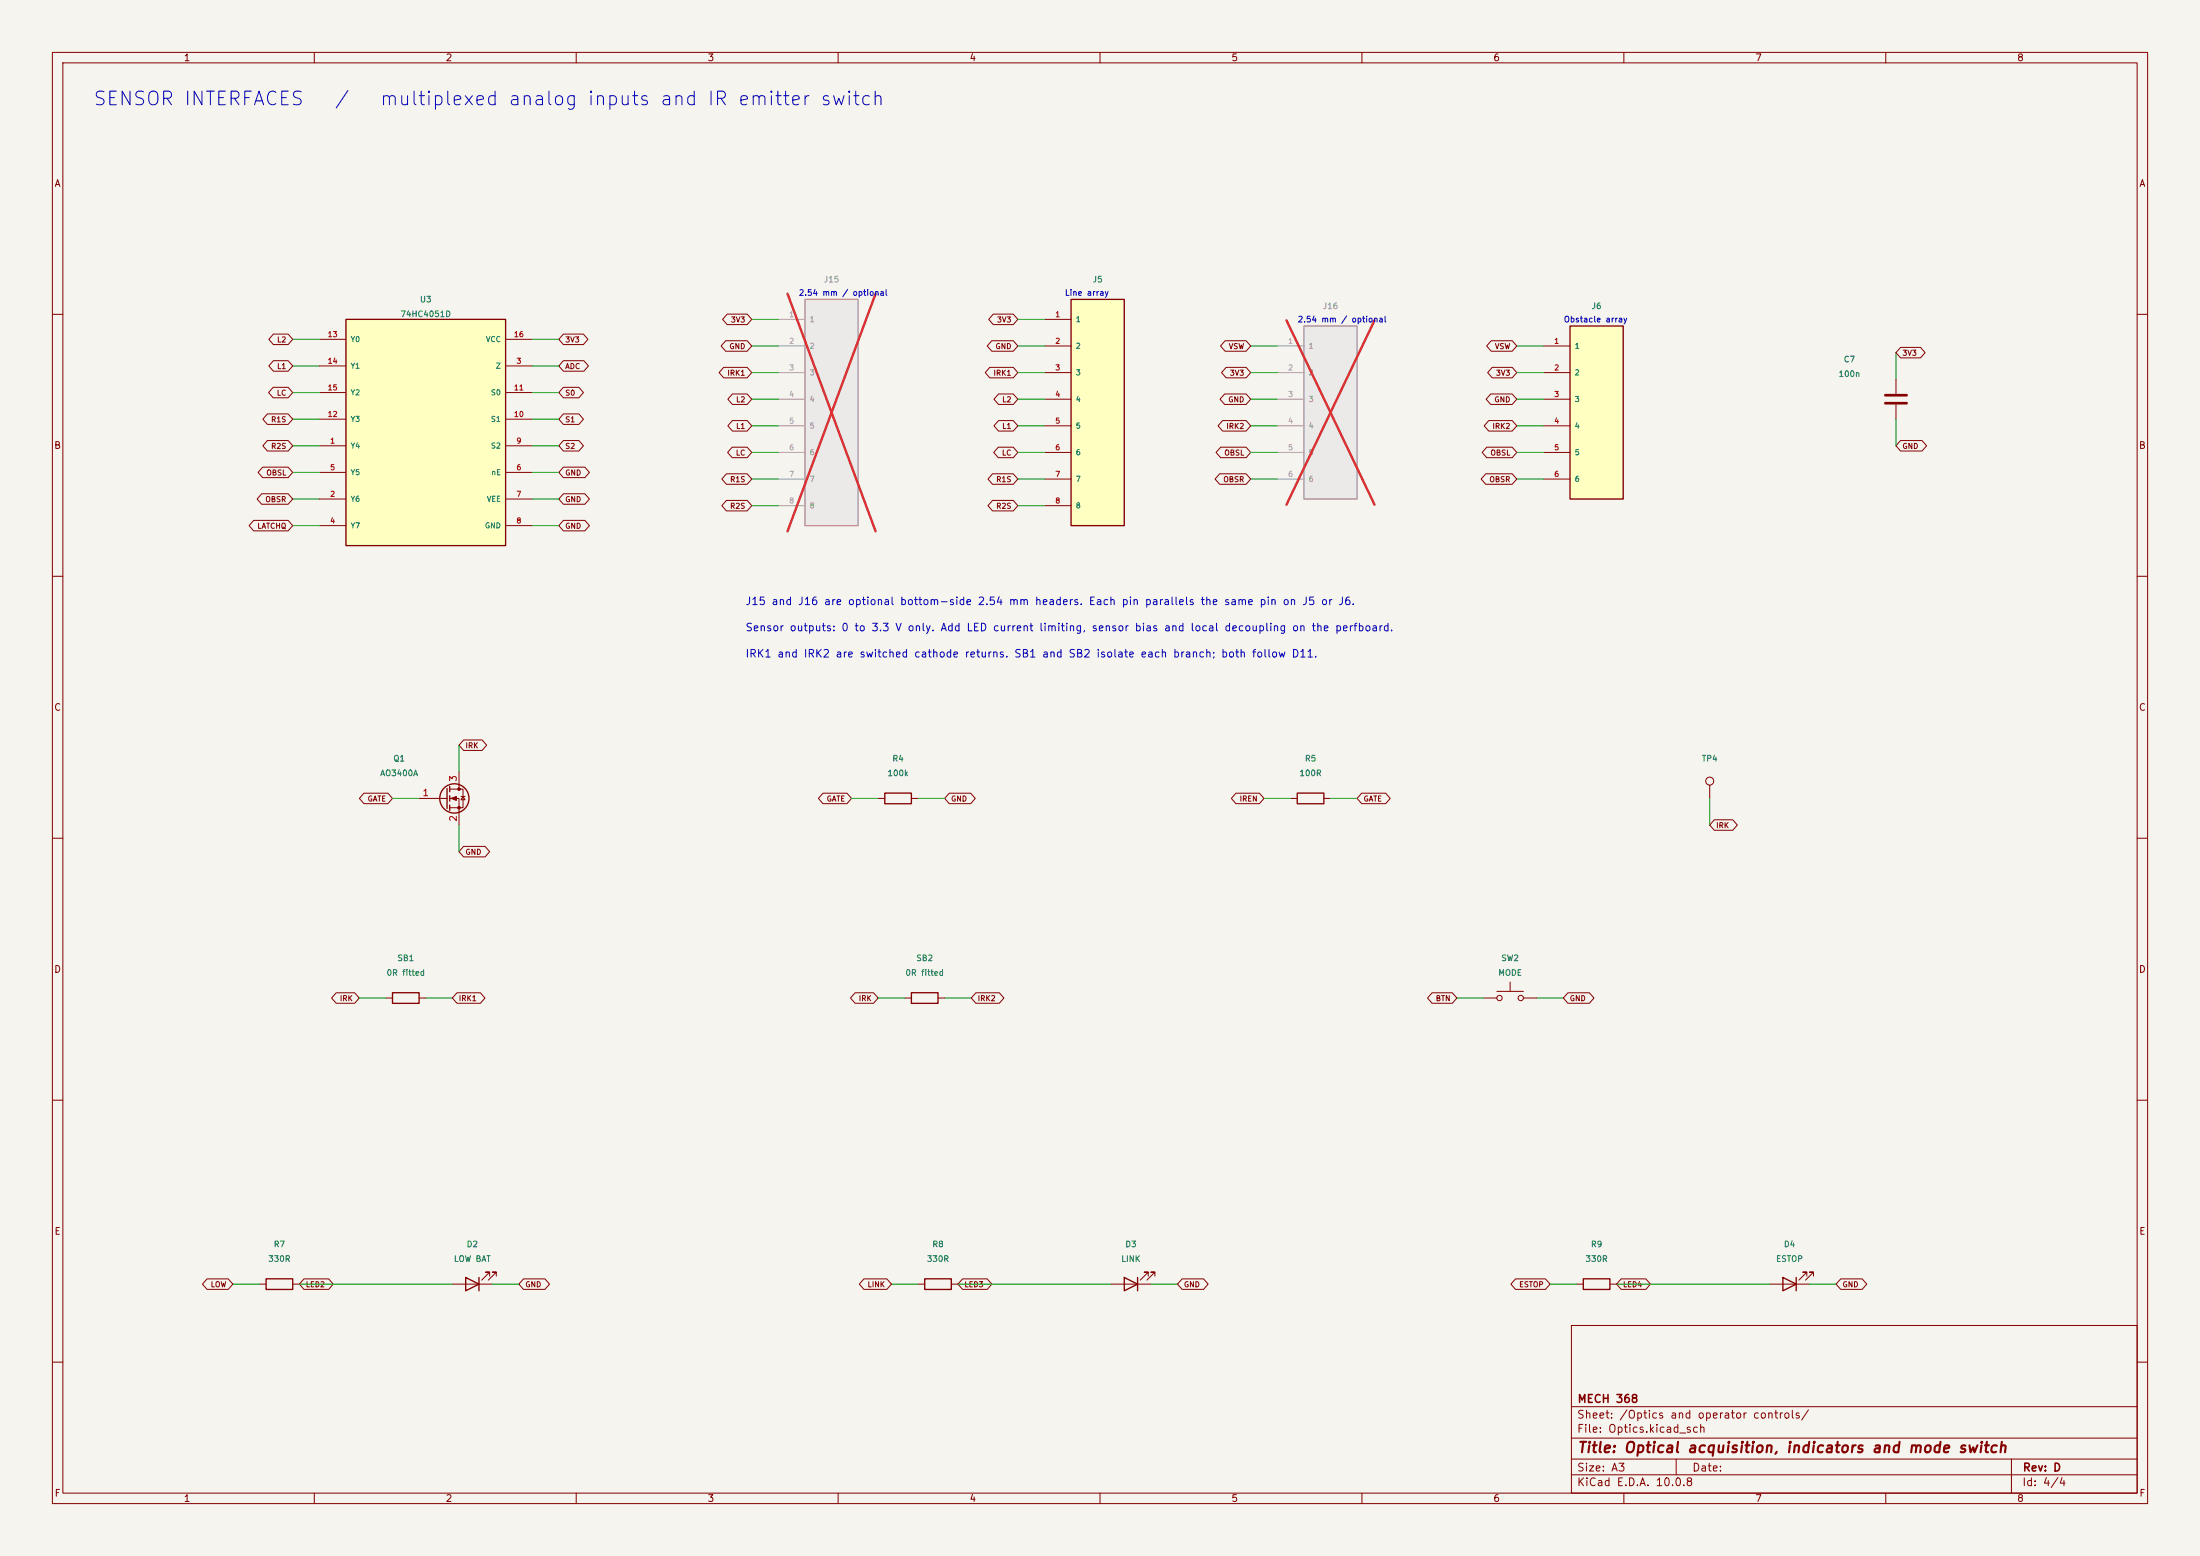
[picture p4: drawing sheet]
(kicad_sch
(version 20250114)
(generator "eeschema")
(paper "A3")
(title_block (title "Optical acquisition, indicators and mode switch") (rev "D") (company "MECH 368"))
(lib_symbols (symbol "Connector:TestPoint" (pin_numbers (hide yes)) (pin_names (offset 0.762) (hide yes)) (exclude_from_sim no) (in_bom yes) (on_board yes) (property "Reference" "TP" (at 0 6.858 0) (effects (font (size 1.27 1.27)))) (property "Value" "TestPoint" (at 0 5.08 0) (effects (font (size 1.27 1.27)))) (property "Footprint" "" (at 5.08 0 0) (effects (font (size 1.27 1.27)) (hide yes))) (property "Datasheet" "~" (at 5.08 0 0) (effects (font (size 1.27 1.27)) (hide yes))) (property "Description" "test point" (at 0 0 0) (effects (font (size 1.27 1.27)) (hide yes))) (property "ki_keywords" "test point tp" (at 0 0 0) (effects (font (size 1.27 1.27)) (hide yes))) (property "ki_fp_filters" "Pin* Test*" (at 0 0 0) (effects (font (size 1.27 1.27)) (hide yes))) (symbol "TestPoint_0_1" (circle (center 0 3.302) (radius 0.762) (stroke (width 0) (type default)) (fill (type none)))) (symbol "TestPoint_1_1" (pin passive line (at 0 0 90) (length 2.54) (name "1" (effects (font (size 1.27 1.27)))) (number "1" (effects (font (size 1.27 1.27)))))) (embedded_fonts no)) (symbol "Device:C" (pin_numbers (hide yes)) (pin_names (offset 0.254)) (exclude_from_sim no) (in_bom yes) (on_board yes) (property "Reference" "C" (at 0.635 2.54 0) (effects (font (size 1.27 1.27)) (justify left))) (property "Value" "C" (at 0.635 -2.54 0) (effects (font (size 1.27 1.27)) (justify left))) (property "Footprint" "" (at 0.9652 -3.81 0) (effects (font (size 1.27 1.27)) (hide yes))) (property "Datasheet" "~" (at 0 0 0) (effects (font (size 1.27 1.27)) (hide yes))) (property "Description" "Unpolarized capacitor" (at 0 0 0) (effects (font (size 1.27 1.27)) (hide yes))) (property "ki_keywords" "cap capacitor" (at 0 0 0) (effects (font (size 1.27 1.27)) (hide yes))) (property "ki_fp_filters" "C_*" (at 0 0 0) (effects (font (size 1.27 1.27)) (hide yes))) (symbol "C_0_1" (polyline (pts (xy -2.032 0.762) (xy 2.032 0.762)) (stroke (width 0.508) (type default)) (fill (type none))) (polyline (pts (xy -2.032 -0.762) (xy 2.032 -0.762)) (stroke (width 0.508) (type default)) (fill (type none)))) (symbol "C_1_1" (pin passive line (at 0 3.81 270) (length 2.794) (name "~" (effects (font (size 1.27 1.27)))) (number "1" (effects (font (size 1.27 1.27))))) (pin passive line (at 0 -3.81 90) (length 2.794) (name "~" (effects (font (size 1.27 1.27)))) (number "2" (effects (font (size 1.27 1.27)))))) (embedded_fonts no)) (symbol "Device:LED" (pin_numbers (hide yes)) (pin_names (offset 1.016) (hide yes)) (exclude_from_sim no) (in_bom yes) (on_board yes) (property "Reference" "D" (at 0 2.54 0) (effects (font (size 1.27 1.27)))) (property "Value" "LED" (at 0 -2.54 0) (effects (font (size 1.27 1.27)))) (property "Footprint" "" (at 0 0 0) (effects (font (size 1.27 1.27)) (hide yes))) (property "Datasheet" "~" (at 0 0 0) (effects (font (size 1.27 1.27)) (hide yes))) (property "Description" "Light emitting diode" (at 0 0 0) (effects (font (size 1.27 1.27)) (hide yes))) (property "Sim.Pins" "1=K 2=A" (at 0 0 0) (effects (font (size 1.27 1.27)) (hide yes))) (property "ki_keywords" "LED diode" (at 0 0 0) (effects (font (size 1.27 1.27)) (hide yes))) (property "ki_fp_filters" "LED* LED_SMD:* LED_THT:*" (at 0 0 0) (effects (font (size 1.27 1.27)) (hide yes))) (symbol "LED_0_1" (polyline (pts (xy -3.048 -0.762) (xy -4.572 -2.286) (xy -3.81 -2.286) (xy -4.572 -2.286) (xy -4.572 -1.524)) (stroke (width 0) (type default)) (fill (type none))) (polyline (pts (xy -1.778 -0.762) (xy -3.302 -2.286) (xy -2.54 -2.286) (xy -3.302 -2.286) (xy -3.302 -1.524)) (stroke (width 0) (type default)) (fill (type none))) (polyline (pts (xy -1.27 0) (xy 1.27 0)) (stroke (width 0) (type default)) (fill (type none))) (polyline (pts (xy -1.27 -1.27) (xy -1.27 1.27)) (stroke (width 0.254) (type default)) (fill (type none))) (polyline (pts (xy 1.27 -1.27) (xy 1.27 1.27) (xy -1.27 0) (xy 1.27 -1.27)) (stroke (width 0.254) (type default)) (fill (type none)))) (symbol "LED_1_1" (pin passive line (at -3.81 0 0) (length 2.54) (name "K" (effects (font (size 1.27 1.27)))) (number "1" (effects (font (size 1.27 1.27))))) (pin passive line (at 3.81 0 180) (length 2.54) (name "A" (effects (font (size 1.27 1.27)))) (number "2" (effects (font (size 1.27 1.27)))))) (embedded_fonts no)) (symbol "Device:R" (pin_numbers (hide yes)) (pin_names (offset 0)) (exclude_from_sim no) (in_bom yes) (on_board yes) (property "Reference" "R" (at 2.032 0 90) (effects (font (size 1.27 1.27)))) (property "Value" "R" (at 0 0 90) (effects (font (size 1.27 1.27)))) (property "Footprint" "" (at -1.778 0 90) (effects (font (size 1.27 1.27)) (hide yes))) (property "Datasheet" "~" (at 0 0 0) (effects (font (size 1.27 1.27)) (hide yes))) (property "Description" "Resistor" (at 0 0 0) (effects (font (size 1.27 1.27)) (hide yes))) (property "ki_keywords" "R res resistor" (at 0 0 0) (effects (font (size 1.27 1.27)) (hide yes))) (property "ki_fp_filters" "R_*" (at 0 0 0) (effects (font (size 1.27 1.27)) (hide yes))) (symbol "R_0_1" (rectangle (start -1.016 -2.54) (end 1.016 2.54) (stroke (width 0.254) (type default)) (fill (type none)))) (symbol "R_1_1" (pin passive line (at 0 3.81 270) (length 1.27) (name "~" (effects (font (size 1.27 1.27)))) (number "1" (effects (font (size 1.27 1.27))))) (pin passive line (at 0 -3.81 90) (length 1.27) (name "~" (effects (font (size 1.27 1.27)))) (number "2" (effects (font (size 1.27 1.27)))))) (embedded_fonts no)) (symbol "Robot:HC4051" (pin_names (offset 0.8)) (exclude_from_sim no) (in_bom yes) (on_board yes) (property "Reference" "U" (at 0.0 -26.67 0) (effects (font (size 1.1 1.1)))) (property "Value" "HC4051" (at 0.0 -24.13 0) (effects (font (size 1.1 1.1)))) (property "Footprint" "" (at 0.0 0.0 0) (effects (font (size 1.1 1.1)) (hide yes))) (property "Datasheet" "" (at 0.0 0.0 0) (effects (font (size 1.1 1.1)) (hide yes))) (symbol "HC4051_0_1" (rectangle (start -15.24 21.59) (end 15.24 -21.59) (stroke (width 0.254) (type default)) (fill (type background)))) (symbol "HC4051_1_1" (pin passive line (at -20.32 17.78 0) (length 5.08) (name "Y0" (effects (font (size 1 1)))) (number "13" (effects (font (size 1 1))))) (pin passive line (at -20.32 12.7 0) (length 5.08) (name "Y1" (effects (font (size 1 1)))) (number "14" (effects (font (size 1 1))))) (pin passive line (at -20.32 7.62 0) (length 5.08) (name "Y2" (effects (font (size 1 1)))) (number "15" (effects (font (size 1 1))))) (pin passive line (at -20.32 2.54 0) (length 5.08) (name "Y3" (effects (font (size 1 1)))) (number "12" (effects (font (size 1 1))))) (pin passive line (at -20.32 -2.54 0) (length 5.08) (name "Y4" (effects (font (size 1 1)))) (number "1" (effects (font (size 1 1))))) (pin passive line (at -20.32 -7.62 0) (length 5.08) (name "Y5" (effects (font (size 1 1)))) (number "5" (effects (font (size 1 1))))) (pin passive line (at -20.32 -12.7 0) (length 5.08) (name "Y6" (effects (font (size 1 1)))) (number "2" (effects (font (size 1 1))))) (pin passive line (at -20.32 -17.78 0) (length 5.08) (name "Y7" (effects (font (size 1 1)))) (number "4" (effects (font (size 1 1))))) (pin passive line (at 20.32 17.78 180) (length 5.08) (name "VCC" (effects (font (size 1 1)))) (number "16" (effects (font (size 1 1))))) (pin passive line (at 20.32 12.7 180) (length 5.08) (name "Z" (effects (font (size 1 1)))) (number "3" (effects (font (size 1 1))))) (pin passive line (at 20.32 7.62 180) (length 5.08) (name "S0" (effects (font (size 1 1)))) (number "11" (effects (font (size 1 1))))) (pin passive line (at 20.32 2.54 180) (length 5.08) (name "S1" (effects (font (size 1 1)))) (number "10" (effects (font (size 1 1))))) (pin passive line (at 20.32 -2.54 180) (length 5.08) (name "S2" (effects (font (size 1 1)))) (number "9" (effects (font (size 1 1))))) (pin passive line (at 20.32 -7.62 180) (length 5.08) (name "nE" (effects (font (size 1 1)))) (number "6" (effects (font (size 1 1))))) (pin passive line (at 20.32 -12.7 180) (length 5.08) (name "VEE" (effects (font (size 1 1)))) (number "7" (effects (font (size 1 1))))) (pin passive line (at 20.32 -17.78 180) (length 5.08) (name "GND" (effects (font (size 1 1)))) (number "8" (effects (font (size 1 1))))))) (symbol "Robot:Header_6" (pin_names (offset 0.8)) (exclude_from_sim no) (in_bom yes) (on_board yes) (property "Reference" "J" (at 0.0 -21.59 0) (effects (font (size 1.1 1.1)))) (property "Value" "Header_6" (at 0.0 -19.05 0) (effects (font (size 1.1 1.1)))) (property "Footprint" "" (at 0.0 0.0 0) (effects (font (size 1.1 1.1)) (hide yes))) (property "Datasheet" "" (at 0.0 0.0 0) (effects (font (size 1.1 1.1)) (hide yes))) (symbol "Header_6_0_1" (rectangle (start -5.08 16.51) (end 5.08 -16.51) (stroke (width 0.254) (type default)) (fill (type background)))) (symbol "Header_6_1_1" (pin passive line (at -10.16 12.7 0) (length 5.08) (name "1" (effects (font (size 1 1)))) (number "1" (effects (font (size 1 1))))) (pin passive line (at -10.16 7.62 0) (length 5.08) (name "2" (effects (font (size 1 1)))) (number "2" (effects (font (size 1 1))))) (pin passive line (at -10.16 2.54 0) (length 5.08) (name "3" (effects (font (size 1 1)))) (number "3" (effects (font (size 1 1))))) (pin passive line (at -10.16 -2.54 0) (length 5.08) (name "4" (effects (font (size 1 1)))) (number "4" (effects (font (size 1 1))))) (pin passive line (at -10.16 -7.62 0) (length 5.08) (name "5" (effects (font (size 1 1)))) (number "5" (effects (font (size 1 1))))) (pin passive line (at -10.16 -12.7 0) (length 5.08) (name "6" (effects (font (size 1 1)))) (number "6" (effects (font (size 1 1))))))) (symbol "Robot:Header_8" (pin_names (offset 0.8)) (exclude_from_sim no) (in_bom yes) (on_board yes) (property "Reference" "J" (at 0.0 -26.67 0) (effects (font (size 1.1 1.1)))) (property "Value" "Header_8" (at 0.0 -24.13 0) (effects (font (size 1.1 1.1)))) (property "Footprint" "" (at 0.0 0.0 0) (effects (font (size 1.1 1.1)) (hide yes))) (property "Datasheet" "" (at 0.0 0.0 0) (effects (font (size 1.1 1.1)) (hide yes))) (symbol "Header_8_0_1" (rectangle (start -5.08 21.59) (end 5.08 -21.59) (stroke (width 0.254) (type default)) (fill (type background)))) (symbol "Header_8_1_1" (pin passive line (at -10.16 17.78 0) (length 5.08) (name "1" (effects (font (size 1 1)))) (number "1" (effects (font (size 1 1))))) (pin passive line (at -10.16 12.7 0) (length 5.08) (name "2" (effects (font (size 1 1)))) (number "2" (effects (font (size 1 1))))) (pin passive line (at -10.16 7.62 0) (length 5.08) (name "3" (effects (font (size 1 1)))) (number "3" (effects (font (size 1 1))))) (pin passive line (at -10.16 2.54 0) (length 5.08) (name "4" (effects (font (size 1 1)))) (number "4" (effects (font (size 1 1))))) (pin passive line (at -10.16 -2.54 0) (length 5.08) (name "5" (effects (font (size 1 1)))) (number "5" (effects (font (size 1 1))))) (pin passive line (at -10.16 -7.62 0) (length 5.08) (name "6" (effects (font (size 1 1)))) (number "6" (effects (font (size 1 1))))) (pin passive line (at -10.16 -12.7 0) (length 5.08) (name "7" (effects (font (size 1 1)))) (number "7" (effects (font (size 1 1))))) (pin passive line (at -10.16 -17.78 0) (length 5.08) (name "8" (effects (font (size 1 1)))) (number "8" (effects (font (size 1 1))))))) (symbol "Switch:SW_Push" (pin_numbers (hide yes)) (pin_names (offset 1.016) (hide yes)) (exclude_from_sim no) (in_bom yes) (on_board yes) (property "Reference" "SW" (at 1.27 2.54 0) (effects (font (size 1.27 1.27)) (justify left))) (property "Value" "SW_Push" (at 0 -1.524 0) (effects (font (size 1.27 1.27)))) (property "Footprint" "" (at 0 5.08 0) (effects (font (size 1.27 1.27)) (hide yes))) (property "Datasheet" "~" (at 0 5.08 0) (effects (font (size 1.27 1.27)) (hide yes))) (property "Description" "Push button switch, generic, two pins" (at 0 0 0) (effects (font (size 1.27 1.27)) (hide yes))) (property "ki_keywords" "switch normally-open pushbutton push-button" (at 0 0 0) (effects (font (size 1.27 1.27)) (hide yes))) (symbol "SW_Push_0_1" (circle (center -2.032 0) (radius 0.508) (stroke (width 0) (type default)) (fill (type none))) (polyline (pts (xy 0 1.27) (xy 0 3.048)) (stroke (width 0) (type default)) (fill (type none))) (circle (center 2.032 0) (radius 0.508) (stroke (width 0) (type default)) (fill (type none))) (polyline (pts (xy 2.54 1.27) (xy -2.54 1.27)) (stroke (width 0) (type default)) (fill (type none))) (pin passive line (at -5.08 0 0) (length 2.54) (name "1" (effects (font (size 1.27 1.27)))) (number "1" (effects (font (size 1.27 1.27))))) (pin passive line (at 5.08 0 180) (length 2.54) (name "2" (effects (font (size 1.27 1.27)))) (number "2" (effects (font (size 1.27 1.27)))))) (embedded_fonts no)) (symbol "Transistor_FET:Q_NMOS_GSD" (pin_names (offset 0) (hide yes)) (exclude_from_sim no) (in_bom yes) (on_board yes) (property "Reference" "Q" (at 5.08 1.905 0) (effects (font (size 1.27 1.27)) (justify left))) (property "Value" "Q_NMOS_GSD" (at 5.08 0 0) (effects (font (size 1.27 1.27)) (justify left))) (property "Footprint" "" (at 5.08 2.54 0) (effects (font (size 1.27 1.27)) (hide yes))) (property "Datasheet" "~" (at 0 0 0) (effects (font (size 1.27 1.27)) (hide yes))) (property "Description" "N-MOSFET transistor, gate/source/drain" (at 0 0 0) (effects (font (size 1.27 1.27)) (hide yes))) (property "ki_keywords" "transistor NMOS N-MOS N-MOSFET" (at 0 0 0) (effects (font (size 1.27 1.27)) (hide yes))) (symbol "Q_NMOS_GSD_0_1" (polyline (pts (xy 0.254 1.905) (xy 0.254 -1.905)) (stroke (width 0.254) (type default)) (fill (type none))) (polyline (pts (xy 0.254 0) (xy -2.54 0)) (stroke (width 0) (type default)) (fill (type none))) (polyline (pts (xy 0.762 2.286) (xy 0.762 1.27)) (stroke (width 0.254) (type default)) (fill (type none))) (polyline (pts (xy 0.762 0.508) (xy 0.762 -0.508)) (stroke (width 0.254) (type default)) (fill (type none))) (polyline (pts (xy 0.762 -1.27) (xy 0.762 -2.286)) (stroke (width 0.254) (type default)) (fill (type none))) (polyline (pts (xy 0.762 -1.778) (xy 3.302 -1.778) (xy 3.302 1.778) (xy 0.762 1.778)) (stroke (width 0) (type default)) (fill (type none))) (polyline (pts (xy 1.016 0) (xy 2.032 0.381) (xy 2.032 -0.381) (xy 1.016 0)) (stroke (width 0) (type default)) (fill (type outline))) (circle (center 1.651 0) (radius 2.794) (stroke (width 0.254) (type default)) (fill (type none))) (polyline (pts (xy 2.54 2.54) (xy 2.54 1.778)) (stroke (width 0) (type default)) (fill (type none))) (circle (center 2.54 1.778) (radius 0.254) (stroke (width 0) (type default)) (fill (type outline))) (circle (center 2.54 -1.778) (radius 0.254) (stroke (width 0) (type default)) (fill (type outline))) (polyline (pts (xy 2.54 -2.54) (xy 2.54 0) (xy 0.762 0)) (stroke (width 0) (type default)) (fill (type none))) (polyline (pts (xy 2.921 0.381) (xy 3.683 0.381)) (stroke (width 0) (type default)) (fill (type none))) (polyline (pts (xy 3.302 0.381) (xy 2.921 -0.254) (xy 3.683 -0.254) (xy 3.302 0.381)) (stroke (width 0) (type default)) (fill (type none)))) (symbol "Q_NMOS_GSD_1_1" (pin input line (at -5.08 0 0) (length 2.54) (name "G" (effects (font (size 1.27 1.27)))) (number "1" (effects (font (size 1.27 1.27))))) (pin passive line (at 2.54 5.08 270) (length 2.54) (name "D" (effects (font (size 1.27 1.27)))) (number "3" (effects (font (size 1.27 1.27))))) (pin passive line (at 2.54 -5.08 90) (length 2.54) (name "S" (effects (font (size 1.27 1.27)))) (number "2" (effects (font (size 1.27 1.27)))))) (embedded_fonts no)))
(text "SENSOR INTERFACES   /   multiplexed analog inputs and IR emitter switch" (at 17.78 19.05 0) (effects (font (size 2.6 2.6)) (justify left)))
(wire (pts (xy 60.96 64.77) (xy 55.88 64.77)) (stroke (width 0) (type default)))
(global_label "L2" (shape bidirectional) (at 55.88 64.77 180) (effects (font (size 1 1)) (justify right)))
(wire (pts (xy 60.96 69.85) (xy 55.88 69.85)) (stroke (width 0) (type default)))
(global_label "L1" (shape bidirectional) (at 55.88 69.85 180) (effects (font (size 1 1)) (justify right)))
(wire (pts (xy 60.96 74.93) (xy 55.88 74.93)) (stroke (width 0) (type default)))
(global_label "LC" (shape bidirectional) (at 55.88 74.93 180) (effects (font (size 1 1)) (justify right)))
(wire (pts (xy 60.96 80.01) (xy 55.88 80.01)) (stroke (width 0) (type default)))
(global_label "R1S" (shape bidirectional) (at 55.88 80.01 180) (effects (font (size 1 1)) (justify right)))
(wire (pts (xy 60.96 85.09) (xy 55.88 85.09)) (stroke (width 0) (type default)))
(global_label "R2S" (shape bidirectional) (at 55.88 85.09 180) (effects (font (size 1 1)) (justify right)))
(wire (pts (xy 60.96 90.17) (xy 55.88 90.17)) (stroke (width 0) (type default)))
(global_label "OBSL" (shape bidirectional) (at 55.88 90.17 180) (effects (font (size 1 1)) (justify right)))
(wire (pts (xy 60.96 95.25) (xy 55.88 95.25)) (stroke (width 0) (type default)))
(global_label "OBSR" (shape bidirectional) (at 55.88 95.25 180) (effects (font (size 1 1)) (justify right)))
(wire (pts (xy 60.96 100.33) (xy 55.88 100.33)) (stroke (width 0) (type default)))
(global_label "LATCHQ" (shape bidirectional) (at 55.88 100.33 180) (effects (font (size 1 1)) (justify right)))
(wire (pts (xy 101.6 64.77) (xy 106.68 64.77)) (stroke (width 0) (type default)))
(global_label "3V3" (shape bidirectional) (at 106.68 64.77 0) (effects (font (size 1 1)) (justify left)))
(wire (pts (xy 101.6 69.85) (xy 106.68 69.85)) (stroke (width 0) (type default)))
(global_label "ADC" (shape bidirectional) (at 106.68 69.85 0) (effects (font (size 1 1)) (justify left)))
(wire (pts (xy 101.6 74.93) (xy 106.68 74.93)) (stroke (width 0) (type default)))
(global_label "S0" (shape bidirectional) (at 106.68 74.93 0) (effects (font (size 1 1)) (justify left)))
(wire (pts (xy 101.6 80.01) (xy 106.68 80.01)) (stroke (width 0) (type default)))
(global_label "S1" (shape bidirectional) (at 106.68 80.01 0) (effects (font (size 1 1)) (justify left)))
(wire (pts (xy 101.6 85.09) (xy 106.68 85.09)) (stroke (width 0) (type default)))
(global_label "S2" (shape bidirectional) (at 106.68 85.09 0) (effects (font (size 1 1)) (justify left)))
(wire (pts (xy 101.6 90.17) (xy 106.68 90.17)) (stroke (width 0) (type default)))
(global_label "GND" (shape bidirectional) (at 106.68 90.17 0) (effects (font (size 1 1)) (justify left)))
(wire (pts (xy 101.6 95.25) (xy 106.68 95.25)) (stroke (width 0) (type default)))
(global_label "GND" (shape bidirectional) (at 106.68 95.25 0) (effects (font (size 1 1)) (justify left)))
(wire (pts (xy 101.6 100.33) (xy 106.68 100.33)) (stroke (width 0) (type default)))
(global_label "GND" (shape bidirectional) (at 106.68 100.33 0) (effects (font (size 1 1)) (justify left)))
(symbol (lib_id "Robot:HC4051") (at 81.28 82.55 0) (unit 1) (exclude_from_sim no) (in_bom yes) (on_board yes) (dnp no) (property "Reference" "U3" (at 81.28 57.15 0) (effects (font (size 1.1 1.1)))) (property "Value" "74HC4051D" (at 81.28 59.944 0) (effects (font (size 1.1 1.1)))) (property "Footprint" "Package_SO:SOIC-16_3.9x9.9mm_P1.27mm" (at 81.28 82.55 0) (effects (font (size 1.1 1.1)) (hide yes))) (pin "13") (pin "14") (pin "15") (pin "12") (pin "1") (pin "5") (pin "2") (pin "4") (pin "16") (pin "3") (pin "11") (pin "10") (pin "9") (pin "6") (pin "7") (pin "8"))
(text "Line array" (at 203.2 56.134 0) (effects (font (size 1.1 1.1)) (justify left)))
(wire (pts (xy 199.39 60.96) (xy 194.31 60.96)) (stroke (width 0) (type default)))
(global_label "3V3" (shape bidirectional) (at 194.31 60.96 180) (effects (font (size 1 1)) (justify right)))
(wire (pts (xy 199.39 66.04) (xy 194.31 66.04)) (stroke (width 0) (type default)))
(global_label "GND" (shape bidirectional) (at 194.31 66.04 180) (effects (font (size 1 1)) (justify right)))
(wire (pts (xy 199.39 71.12) (xy 194.31 71.12)) (stroke (width 0) (type default)))
(global_label "IRK1" (shape bidirectional) (at 194.31 71.12 180) (effects (font (size 1 1)) (justify right)))
(wire (pts (xy 199.39 76.2) (xy 194.31 76.2)) (stroke (width 0) (type default)))
(global_label "L2" (shape bidirectional) (at 194.31 76.2 180) (effects (font (size 1 1)) (justify right)))
(wire (pts (xy 199.39 81.28) (xy 194.31 81.28)) (stroke (width 0) (type default)))
(global_label "L1" (shape bidirectional) (at 194.31 81.28 180) (effects (font (size 1 1)) (justify right)))
(wire (pts (xy 199.39 86.36) (xy 194.31 86.36)) (stroke (width 0) (type default)))
(global_label "LC" (shape bidirectional) (at 194.31 86.36 180) (effects (font (size 1 1)) (justify right)))
(wire (pts (xy 199.39 91.44) (xy 194.31 91.44)) (stroke (width 0) (type default)))
(global_label "R1S" (shape bidirectional) (at 194.31 91.44 180) (effects (font (size 1 1)) (justify right)))
(wire (pts (xy 199.39 96.52) (xy 194.31 96.52)) (stroke (width 0) (type default)))
(global_label "R2S" (shape bidirectional) (at 194.31 96.52 180) (effects (font (size 1 1)) (justify right)))
(symbol (lib_id "Robot:Header_8") (at 209.55 78.74 0) (unit 1) (exclude_from_sim no) (in_bom yes) (on_board yes) (dnp no) (property "Reference" "J5" (at 209.55 53.34 0) (effects (font (size 1.1 1.1)))) (property "Value" "XH" (at 209.55 56.134 0) (effects (font (size 1.1 1.1)) (hide yes))) (property "Footprint" "Connector_JST:JST_XH_B8B-XH-A_1x08_P2.50mm_Vertical" (at 209.55 78.74 0) (effects (font (size 1.1 1.1)) (hide yes))) (pin "1") (pin "2") (pin "3") (pin "4") (pin "5") (pin "6") (pin "7") (pin "8"))
(text "Obstacle array" (at 298.45 61.214 0) (effects (font (size 1.1 1.1)) (justify left)))
(wire (pts (xy 294.64 66.04) (xy 289.56 66.04)) (stroke (width 0) (type default)))
(global_label "VSW" (shape bidirectional) (at 289.56 66.04 180) (effects (font (size 1 1)) (justify right)))
(wire (pts (xy 294.64 71.12) (xy 289.56 71.12)) (stroke (width 0) (type default)))
(global_label "3V3" (shape bidirectional) (at 289.56 71.12 180) (effects (font (size 1 1)) (justify right)))
(wire (pts (xy 294.64 76.2) (xy 289.56 76.2)) (stroke (width 0) (type default)))
(global_label "GND" (shape bidirectional) (at 289.56 76.2 180) (effects (font (size 1 1)) (justify right)))
(wire (pts (xy 294.64 81.28) (xy 289.56 81.28)) (stroke (width 0) (type default)))
(global_label "IRK2" (shape bidirectional) (at 289.56 81.28 180) (effects (font (size 1 1)) (justify right)))
(wire (pts (xy 294.64 86.36) (xy 289.56 86.36)) (stroke (width 0) (type default)))
(global_label "OBSL" (shape bidirectional) (at 289.56 86.36 180) (effects (font (size 1 1)) (justify right)))
(wire (pts (xy 294.64 91.44) (xy 289.56 91.44)) (stroke (width 0) (type default)))
(global_label "OBSR" (shape bidirectional) (at 289.56 91.44 180) (effects (font (size 1 1)) (justify right)))
(symbol (lib_id "Robot:Header_6") (at 304.8 78.74 0) (unit 1) (exclude_from_sim no) (in_bom yes) (on_board yes) (dnp no) (property "Reference" "J6" (at 304.8 58.42 0) (effects (font (size 1.1 1.1)))) (property "Value" "XH" (at 304.8 61.214 0) (effects (font (size 1.1 1.1)) (hide yes))) (property "Footprint" "Connector_JST:JST_XH_B6B-XH-A_1x06_P2.50mm_Vertical" (at 304.8 78.74 0) (effects (font (size 1.1 1.1)) (hide yes))) (pin "1") (pin "2") (pin "3") (pin "4") (pin "5") (pin "6"))
(wire (pts (xy 361.95 72.39) (xy 361.95 67.31)) (stroke (width 0) (type default)))
(global_label "3V3" (shape bidirectional) (at 361.95 67.31 0) (effects (font (size 1 1)) (justify left)))
(wire (pts (xy 361.95 80.01) (xy 361.95 85.09)) (stroke (width 0) (type default)))
(global_label "GND" (shape bidirectional) (at 361.95 85.09 0) (effects (font (size 1 1)) (justify left)))
(symbol (lib_id "Device:C") (at 361.95 76.2 0) (unit 1) (exclude_from_sim no) (in_bom yes) (on_board yes) (dnp no) (property "Reference" "C7" (at 353.06 68.58 0) (effects (font (size 1.1 1.1)))) (property "Value" "100n" (at 353.06 71.374 0) (effects (font (size 1.1 1.1)))) (property "Footprint" "Capacitor_SMD:C_0805_2012Metric" (at 361.95 76.2 0) (effects (font (size 1.1 1.1)) (hide yes))) (pin "1") (pin "2"))
(wire (pts (xy 80.01 152.4) (xy 74.93 152.4)) (stroke (width 0) (type default)))
(global_label "GATE" (shape bidirectional) (at 74.93 152.4 180) (effects (font (size 1 1)) (justify right)))
(wire (pts (xy 87.63 147.32) (xy 87.63 142.24)) (stroke (width 0) (type default)))
(global_label "IRK" (shape bidirectional) (at 87.63 142.24 0) (effects (font (size 1 1)) (justify left)))
(wire (pts (xy 87.63 157.48) (xy 87.63 162.56)) (stroke (width 0) (type default)))
(global_label "GND" (shape bidirectional) (at 87.63 162.56 0) (effects (font (size 1 1)) (justify left)))
(symbol (lib_id "Transistor_FET:Q_NMOS_GSD") (at 85.09 152.4 0) (unit 1) (exclude_from_sim no) (in_bom yes) (on_board yes) (dnp no) (property "Reference" "Q1" (at 76.2 144.78 0) (effects (font (size 1.1 1.1)))) (property "Value" "AO3400A" (at 76.2 147.574 0) (effects (font (size 1.1 1.1)))) (property "Footprint" "Package_TO_SOT_SMD:SOT-23" (at 85.09 152.4 0) (effects (font (size 1.1 1.1)) (hide yes))) (pin "1") (pin "3") (pin "2"))
(wire (pts (xy 167.64 152.4) (xy 162.56 152.4)) (stroke (width 0) (type default)))
(global_label "GATE" (shape bidirectional) (at 162.56 152.4 180) (effects (font (size 1 1)) (justify right)))
(wire (pts (xy 175.26 152.4) (xy 180.34 152.4)) (stroke (width 0) (type default)))
(global_label "GND" (shape bidirectional) (at 180.34 152.4 0) (effects (font (size 1 1)) (justify left)))
(symbol (lib_id "Device:R") (at 171.45 152.4 90) (unit 1) (exclude_from_sim no) (in_bom yes) (on_board yes) (dnp no) (property "Reference" "R4" (at 171.45 144.78 90) (effects (font (size 1.1 1.1)))) (property "Value" "100k" (at 171.45 147.574 90) (effects (font (size 1.1 1.1)))) (property "Footprint" "Resistor_THT:R_Axial_DIN0207_L6.3mm_D2.5mm_P10.16mm_Horizontal" (at 171.45 152.4 0) (effects (font (size 1.1 1.1)) (hide yes))) (pin "1") (pin "2"))
(wire (pts (xy 246.38 152.4) (xy 241.3 152.4)) (stroke (width 0) (type default)))
(global_label "IREN" (shape bidirectional) (at 241.3 152.4 180) (effects (font (size 1 1)) (justify right)))
(wire (pts (xy 254.0 152.4) (xy 259.08 152.4)) (stroke (width 0) (type default)))
(global_label "GATE" (shape bidirectional) (at 259.08 152.4 0) (effects (font (size 1 1)) (justify left)))
(symbol (lib_id "Device:R") (at 250.19 152.4 90) (unit 1) (exclude_from_sim no) (in_bom yes) (on_board yes) (dnp no) (property "Reference" "R5" (at 250.19 144.78 90) (effects (font (size 1.1 1.1)))) (property "Value" "100R" (at 250.19 147.574 90) (effects (font (size 1.1 1.1)))) (property "Footprint" "Resistor_THT:R_Axial_DIN0207_L6.3mm_D2.5mm_P10.16mm_Horizontal" (at 250.19 152.4 0) (effects (font (size 1.1 1.1)) (hide yes))) (pin "1") (pin "2"))
(wire (pts (xy 326.39 152.4) (xy 326.39 157.48)) (stroke (width 0) (type default)))
(global_label "IRK" (shape bidirectional) (at 326.39 157.48 0) (effects (font (size 1 1)) (justify left)))
(symbol (lib_id "Connector:TestPoint") (at 326.39 152.4 0) (unit 1) (exclude_from_sim no) (in_bom no) (on_board yes) (dnp no) (property "Reference" "TP4" (at 326.39 144.78 0) (effects (font (size 1.1 1.1)))) (property "Value" "IRK" (at 326.39 147.574 0) (effects (font (size 1.1 1.1)) (hide yes))) (property "Footprint" "TestPoint:TestPoint_Pad_D1.5mm" (at 326.39 152.4 0) (effects (font (size 1.1 1.1)) (hide yes))) (pin "1"))
(wire (pts (xy 73.66 190.5) (xy 68.58 190.5)) (stroke (width 0) (type default)))
(global_label "IRK" (shape bidirectional) (at 68.58 190.5 180) (effects (font (size 1 1)) (justify right)))
(wire (pts (xy 81.28 190.5) (xy 86.36 190.5)) (stroke (width 0) (type default)))
(global_label "IRK1" (shape bidirectional) (at 86.36 190.5 0) (effects (font (size 1 1)) (justify left)))
(symbol (lib_id "Device:R") (at 77.47 190.5 90) (unit 1) (exclude_from_sim no) (in_bom yes) (on_board yes) (dnp no) (property "Reference" "SB1" (at 77.47 182.88 90) (effects (font (size 1.1 1.1)))) (property "Value" "0R fitted" (at 77.47 185.674 90) (effects (font (size 1.1 1.1)))) (property "Footprint" "Resistor_THT:R_Axial_DIN0207_L6.3mm_D2.5mm_P10.16mm_Horizontal" (at 77.47 190.5 0) (effects (font (size 1.1 1.1)) (hide yes))) (pin "1") (pin "2"))
(wire (pts (xy 172.72 190.5) (xy 167.64 190.5)) (stroke (width 0) (type default)))
(global_label "IRK" (shape bidirectional) (at 167.64 190.5 180) (effects (font (size 1 1)) (justify right)))
(wire (pts (xy 180.34 190.5) (xy 185.42 190.5)) (stroke (width 0) (type default)))
(global_label "IRK2" (shape bidirectional) (at 185.42 190.5 0) (effects (font (size 1 1)) (justify left)))
(symbol (lib_id "Device:R") (at 176.53 190.5 90) (unit 1) (exclude_from_sim no) (in_bom yes) (on_board yes) (dnp no) (property "Reference" "SB2" (at 176.53 182.88 90) (effects (font (size 1.1 1.1)))) (property "Value" "0R fitted" (at 176.53 185.674 90) (effects (font (size 1.1 1.1)))) (property "Footprint" "Resistor_THT:R_Axial_DIN0207_L6.3mm_D2.5mm_P10.16mm_Horizontal" (at 176.53 190.5 0) (effects (font (size 1.1 1.1)) (hide yes))) (pin "1") (pin "2"))
(wire (pts (xy 283.21 190.5) (xy 278.13 190.5)) (stroke (width 0) (type default)))
(global_label "BTN" (shape bidirectional) (at 278.13 190.5 180) (effects (font (size 1 1)) (justify right)))
(wire (pts (xy 293.37 190.5) (xy 298.45 190.5)) (stroke (width 0) (type default)))
(global_label "GND" (shape bidirectional) (at 298.45 190.5 0) (effects (font (size 1 1)) (justify left)))
(symbol (lib_id "Switch:SW_Push") (at 288.29 190.5 0) (unit 1) (exclude_from_sim no) (in_bom yes) (on_board yes) (dnp no) (property "Reference" "SW2" (at 288.29 182.88 0) (effects (font (size 1.1 1.1)))) (property "Value" "MODE" (at 288.29 185.674 0) (effects (font (size 1.1 1.1)))) (property "Footprint" "Button_Switch_THT:SW_PUSH_6mm" (at 288.29 190.5 0) (effects (font (size 1.1 1.1)) (hide yes))) (pin "1") (pin "2"))
(wire (pts (xy 49.53 245.11) (xy 44.45 245.11)) (stroke (width 0) (type default)))
(global_label "LOW" (shape bidirectional) (at 44.45 245.11 180) (effects (font (size 1 1)) (justify right)))
(symbol (lib_id "Device:R") (at 53.34 245.11 90) (unit 1) (exclude_from_sim no) (in_bom yes) (on_board yes) (dnp no) (property "Reference" "R7" (at 53.34 237.49 90) (effects (font (size 1.1 1.1)))) (property "Value" "330R" (at 53.34 240.284 90) (effects (font (size 1.1 1.1)))) (property "Footprint" "Resistor_THT:R_Axial_DIN0207_L6.3mm_D2.5mm_P10.16mm_Horizontal" (at 53.34 245.11 0) (effects (font (size 1.1 1.1)) (hide yes))) (pin "1") (pin "2"))
(wire (pts (xy 93.98 245.11) (xy 99.06 245.11)) (stroke (width 0) (type default)))
(global_label "GND" (shape bidirectional) (at 99.06 245.11 0) (effects (font (size 1 1)) (justify left)))
(symbol (lib_id "Device:LED") (at 90.17 245.11 180) (unit 1) (exclude_from_sim no) (in_bom yes) (on_board yes) (dnp no) (property "Reference" "D2" (at 90.17 237.49 0) (effects (font (size 1.1 1.1)))) (property "Value" "LOW BAT" (at 90.17 240.284 0) (effects (font (size 1.1 1.1)))) (property "Footprint" "LED_THT:LED_D3.0mm" (at 90.17 245.11 0) (effects (font (size 1.1 1.1)) (hide yes))) (pin "1") (pin "2"))
(wire (pts (xy 57.15 245.11) (xy 86.36 245.11)) (stroke (width 0) (type default)))
(global_label "LED2" (shape bidirectional) (at 57.15 245.11 0) (effects (font (size 1 1)) (justify left)))
(wire (pts (xy 175.26 245.11) (xy 170.18 245.11)) (stroke (width 0) (type default)))
(global_label "LINK" (shape bidirectional) (at 170.18 245.11 180) (effects (font (size 1 1)) (justify right)))
(symbol (lib_id "Device:R") (at 179.07 245.11 90) (unit 1) (exclude_from_sim no) (in_bom yes) (on_board yes) (dnp no) (property "Reference" "R8" (at 179.07 237.49 90) (effects (font (size 1.1 1.1)))) (property "Value" "330R" (at 179.07 240.284 90) (effects (font (size 1.1 1.1)))) (property "Footprint" "Resistor_THT:R_Axial_DIN0207_L6.3mm_D2.5mm_P10.16mm_Horizontal" (at 179.07 245.11 0) (effects (font (size 1.1 1.1)) (hide yes))) (pin "1") (pin "2"))
(wire (pts (xy 219.71 245.11) (xy 224.79 245.11)) (stroke (width 0) (type default)))
(global_label "GND" (shape bidirectional) (at 224.79 245.11 0) (effects (font (size 1 1)) (justify left)))
(symbol (lib_id "Device:LED") (at 215.9 245.11 180) (unit 1) (exclude_from_sim no) (in_bom yes) (on_board yes) (dnp no) (property "Reference" "D3" (at 215.9 237.49 0) (effects (font (size 1.1 1.1)))) (property "Value" "LINK" (at 215.9 240.284 0) (effects (font (size 1.1 1.1)))) (property "Footprint" "LED_THT:LED_D3.0mm" (at 215.9 245.11 0) (effects (font (size 1.1 1.1)) (hide yes))) (pin "1") (pin "2"))
(wire (pts (xy 182.88 245.11) (xy 212.09 245.11)) (stroke (width 0) (type default)))
(global_label "LED3" (shape bidirectional) (at 182.88 245.11 0) (effects (font (size 1 1)) (justify left)))
(wire (pts (xy 300.99 245.11) (xy 295.91 245.11)) (stroke (width 0) (type default)))
(global_label "ESTOP" (shape bidirectional) (at 295.91 245.11 180) (effects (font (size 1 1)) (justify right)))
(symbol (lib_id "Device:R") (at 304.8 245.11 90) (unit 1) (exclude_from_sim no) (in_bom yes) (on_board yes) (dnp no) (property "Reference" "R9" (at 304.8 237.49 90) (effects (font (size 1.1 1.1)))) (property "Value" "330R" (at 304.8 240.284 90) (effects (font (size 1.1 1.1)))) (property "Footprint" "Resistor_THT:R_Axial_DIN0207_L6.3mm_D2.5mm_P10.16mm_Horizontal" (at 304.8 245.11 0) (effects (font (size 1.1 1.1)) (hide yes))) (pin "1") (pin "2"))
(wire (pts (xy 345.44 245.11) (xy 350.52 245.11)) (stroke (width 0) (type default)))
(global_label "GND" (shape bidirectional) (at 350.52 245.11 0) (effects (font (size 1 1)) (justify left)))
(symbol (lib_id "Device:LED") (at 341.63 245.11 180) (unit 1) (exclude_from_sim no) (in_bom yes) (on_board yes) (dnp no) (property "Reference" "D4" (at 341.63 237.49 0) (effects (font (size 1.1 1.1)))) (property "Value" "ESTOP" (at 341.63 240.284 0) (effects (font (size 1.1 1.1)))) (property "Footprint" "LED_THT:LED_D3.0mm" (at 341.63 245.11 0) (effects (font (size 1.1 1.1)) (hide yes))) (pin "1") (pin "2"))
(wire (pts (xy 308.61 245.11) (xy 337.82 245.11)) (stroke (width 0) (type default)))
(global_label "LED4" (shape bidirectional) (at 308.61 245.11 0) (effects (font (size 1 1)) (justify left)))
(text "2.54 mm / optional" (at 152.400 56.134 0) (effects (font (size 1.1 1.1)) (justify left)))
(wire (pts (xy 148.590 60.96) (xy 143.510 60.96)) (stroke (width 0) (type default)))
(global_label "3V3" (shape bidirectional) (at 143.510 60.96 180) (effects (font (size 1 1)) (justify right)))
(wire (pts (xy 148.590 66.04) (xy 143.510 66.04)) (stroke (width 0) (type default)))
(global_label "GND" (shape bidirectional) (at 143.510 66.04 180) (effects (font (size 1 1)) (justify right)))
(wire (pts (xy 148.590 71.12) (xy 143.510 71.12)) (stroke (width 0) (type default)))
(global_label "IRK1" (shape bidirectional) (at 143.510 71.12 180) (effects (font (size 1 1)) (justify right)))
(wire (pts (xy 148.590 76.2) (xy 143.510 76.2)) (stroke (width 0) (type default)))
(global_label "L2" (shape bidirectional) (at 143.510 76.2 180) (effects (font (size 1 1)) (justify right)))
(wire (pts (xy 148.590 81.28) (xy 143.510 81.28)) (stroke (width 0) (type default)))
(global_label "L1" (shape bidirectional) (at 143.510 81.28 180) (effects (font (size 1 1)) (justify right)))
(wire (pts (xy 148.590 86.36) (xy 143.510 86.36)) (stroke (width 0) (type default)))
(global_label "LC" (shape bidirectional) (at 143.510 86.36 180) (effects (font (size 1 1)) (justify right)))
(wire (pts (xy 148.590 91.44) (xy 143.510 91.44)) (stroke (width 0) (type default)))
(global_label "R1S" (shape bidirectional) (at 143.510 91.44 180) (effects (font (size 1 1)) (justify right)))
(wire (pts (xy 148.590 96.52) (xy 143.510 96.52)) (stroke (width 0) (type default)))
(global_label "R2S" (shape bidirectional) (at 143.510 96.52 180) (effects (font (size 1 1)) (justify right)))
(symbol (lib_id "Robot:Header_8") (at 158.750 78.74 0) (unit 1) (exclude_from_sim no) (in_bom yes) (on_board yes) (dnp yes) (property "Reference" "J15" (at 158.750 53.34 0) (effects (font (size 1.1 1.1)))) (property "Value" "Perfboard 2.54" (at 158.750 56.134 0) (effects (font (size 1.1 1.1)) (hide yes))) (property "Footprint" "Connector_PinHeader_2.54mm:PinHeader_1x08_P2.54mm_Vertical" (at 158.750 78.74 0) (effects (font (size 1.1 1.1)) (hide yes))) (pin "1") (pin "2") (pin "3") (pin "4") (pin "5") (pin "6") (pin "7") (pin "8"))
(text "2.54 mm / optional" (at 247.650 61.214 0) (effects (font (size 1.1 1.1)) (justify left)))
(wire (pts (xy 243.840 66.04) (xy 238.760 66.04)) (stroke (width 0) (type default)))
(global_label "VSW" (shape bidirectional) (at 238.760 66.04 180) (effects (font (size 1 1)) (justify right)))
(wire (pts (xy 243.840 71.12) (xy 238.760 71.12)) (stroke (width 0) (type default)))
(global_label "3V3" (shape bidirectional) (at 238.760 71.12 180) (effects (font (size 1 1)) (justify right)))
(wire (pts (xy 243.840 76.2) (xy 238.760 76.2)) (stroke (width 0) (type default)))
(global_label "GND" (shape bidirectional) (at 238.760 76.2 180) (effects (font (size 1 1)) (justify right)))
(wire (pts (xy 243.840 81.28) (xy 238.760 81.28)) (stroke (width 0) (type default)))
(global_label "IRK2" (shape bidirectional) (at 238.760 81.28 180) (effects (font (size 1 1)) (justify right)))
(wire (pts (xy 243.840 86.36) (xy 238.760 86.36)) (stroke (width 0) (type default)))
(global_label "OBSL" (shape bidirectional) (at 238.760 86.36 180) (effects (font (size 1 1)) (justify right)))
(wire (pts (xy 243.840 91.44) (xy 238.760 91.44)) (stroke (width 0) (type default)))
(global_label "OBSR" (shape bidirectional) (at 238.760 91.44 180) (effects (font (size 1 1)) (justify right)))
(symbol (lib_id "Robot:Header_6") (at 254.000 78.74 0) (unit 1) (exclude_from_sim no) (in_bom yes) (on_board yes) (dnp yes) (property "Reference" "J16" (at 254.000 58.42 0) (effects (font (size 1.1 1.1)))) (property "Value" "Perfboard 2.54" (at 254.000 61.214 0) (effects (font (size 1.1 1.1)) (hide yes))) (property "Footprint" "Connector_PinHeader_2.54mm:PinHeader_1x06_P2.54mm_Vertical" (at 254.000 78.74 0) (effects (font (size 1.1 1.1)) (hide yes))) (pin "1") (pin "2") (pin "3") (pin "4") (pin "5") (pin "6"))
(text "J15 and J16 are optional bottom-side 2.54 mm headers. Each pin parallels the same pin on J5 or J6." (at 142.24 115 0) (effects (font (size 1.45 1.45)) (justify left)))
(text "Sensor outputs: 0 to 3.3 V only. Add LED current limiting, sensor bias and local decoupling on the perfboard." (at 142.24 120 0) (effects (font (size 1.45 1.45)) (justify left)))
(text "IRK1 and IRK2 are switched cathode returns. SB1 and SB2 isolate each branch; both follow D11." (at 142.24 125 0) (effects (font (size 1.45 1.45)) (justify left)))
(embedded_fonts no))
